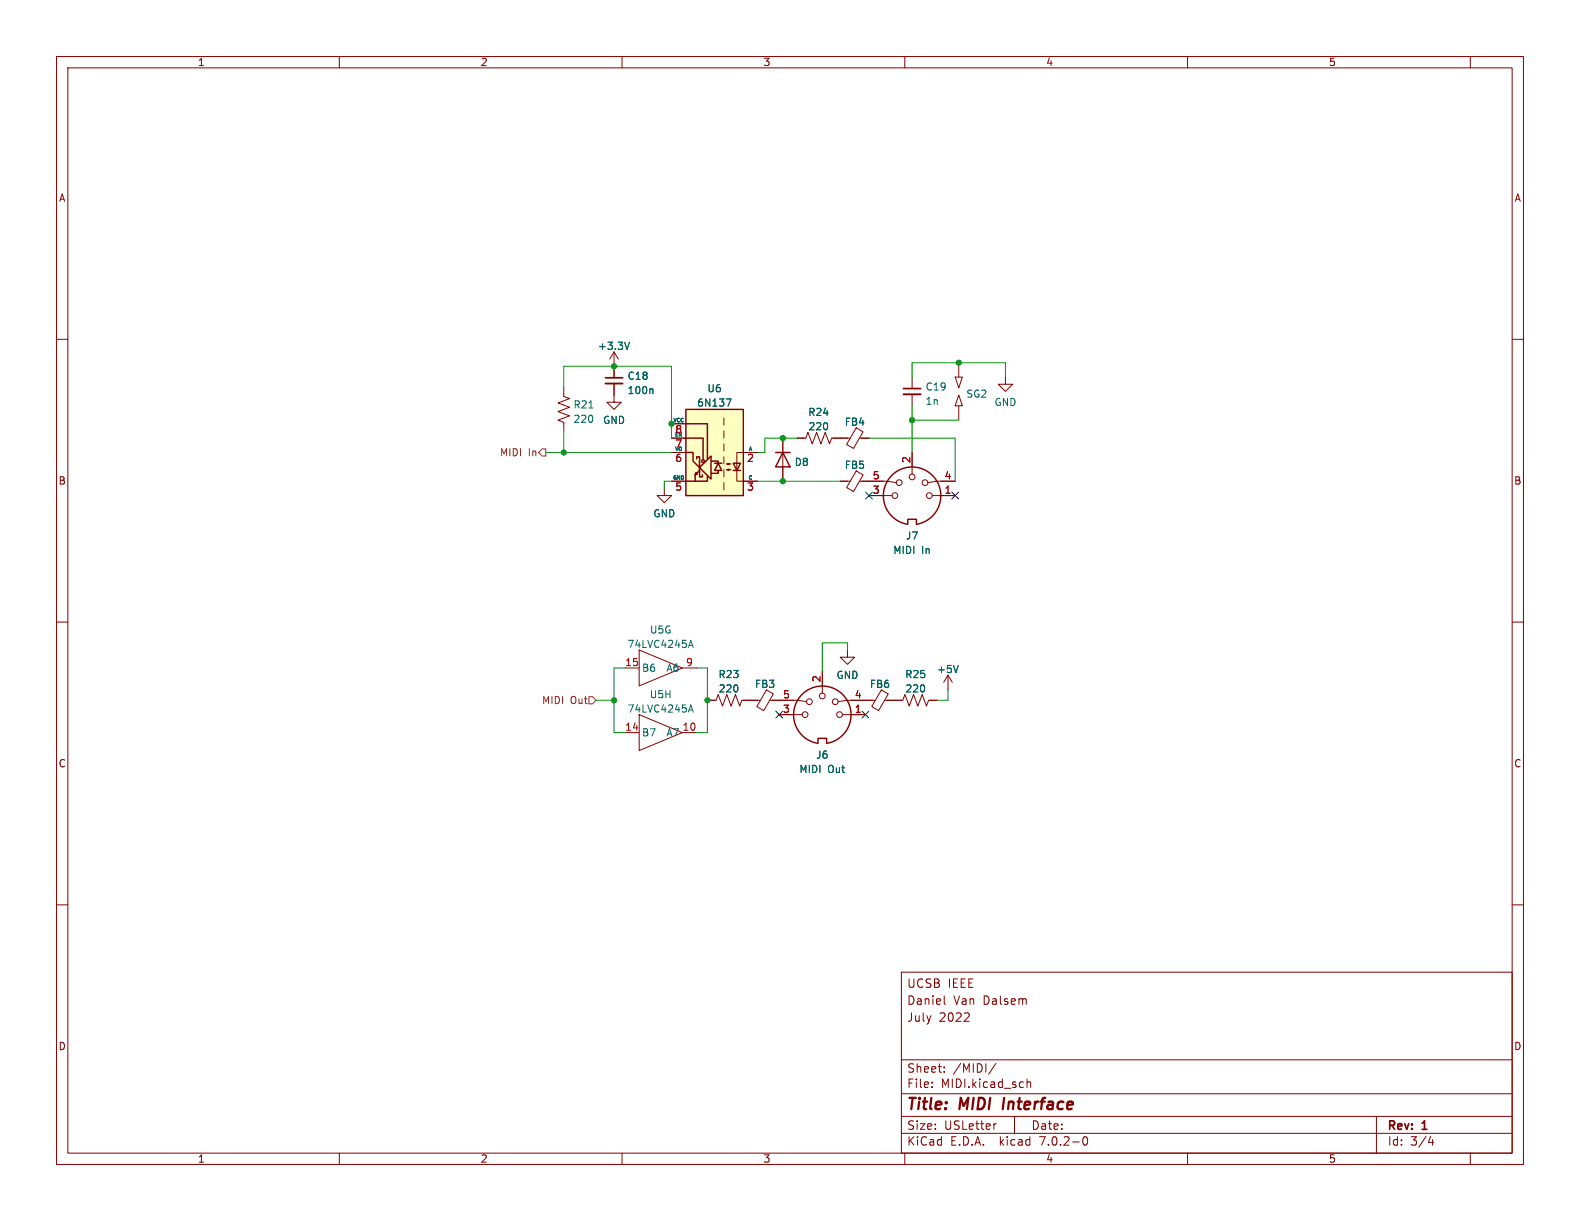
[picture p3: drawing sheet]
<svg xmlns="http://www.w3.org/2000/svg" width="279mm" height="216mm" viewBox="0 0 279 216" stroke-linecap="round" stroke-linejoin="round" font-family="sans-serif">
<g fill="none" stroke="#840000" stroke-width=".18">
<path d="M10 10h259.4v195.9h-259.4zM12 12h255.4v191.9h-255.4zM60 10v2M110 10v2M160 10v2M210 10v2M260 10v2M10 60h2M267.4 60h2M99.7 68.6v1.5l1 .4-2 .7 2 .8-2 .8 2 .7-2 .8 1 .4v1.5M108.6 67.8v3.3h1.3l-1.3 1.3-1.3-1.3h1.3M108.6 62.2l-.8 1.3"/>
<path d="M108.6 62.2v4.6M108.6 62.2l.7 1.3M118.7 77.5h2.6M118.7 74.9h2.6M128 73.9v1.3M128 76.2v1.3M128 78.5v1.3M138.4 77.5v7.6M141 77.5h1.5l.4-1 .7 2 .8-2 .8 2 .7-2 .8 2 .4-1h3.2M151.4 75.6l1.2 .8-1.7 2.9-1.2-.7zM152 77.5h1.7M161.3 66.7v2"/>
<path d="M161.3 69.7v2.1M168.9 66.7h1.3l-.7 1.9zM169.5 69.9l.7 1.9h-1.3zM169.5 64.1v2.6M169.5 71.8v2.5M177.8 66.7v1.2h1.3l-1.3 1.3-1.3-1.3h1.3M117.5 86.4v1.2h1.2l-1.2 1.3-1.3-1.3h1.3M118.7 85.1h2.6M118.7 80h2.6M128 80.8v1.2M128 83.1v1.2M128 85.3v1.3"/>
<path d="M128.5 83.1l.4-.2v.3l-.4-.1h.8M128.5 82l.4-.1v.3l-.4-.2h.8M134 80h-3.7v5.1h3.7M148.6 85.1h1.7M151.4 83.3l1.2 .7-1.7 2.9-1.2-.7zM152 85.1h5l1.5 .2M153.7 87.6h4M161.3 80v3.8M164.8 87.6h4.1M168.9 85.1h-3.3l-1.5 .2M10 110h2M110.5 118.1h2.5"/>
<path d="M113 114.9l7.6 3.2-7.6 3.2zM120.6 118.1h2.6M145.4 118.7v3.9M149.9 114.9v1.3h1.2l-1.2 1.3-1.3-1.3h1.3M167.6 119.4l-.7 1.3M167.6 119.4v2.5M167.6 119.4l.8 1.3M267.4 110h2M110.5 129.5h2.5M113 126.4l7.6 3.1-7.6 3.2zM120.6 129.5h2.6M125.1 123.8h1.5l.4-1 .8 2 .7-2 .8 2 .7-2 .8 2 .4-1h3.3"/>
<path d="M135.5 122l1.3 .7-1.7 3-1.3-.8zM136.1 123.8h5l1.5 .3M137.8 126.4h4.1M149 126.4h4M154.8 123.8h-5.1l-1.5 .3M155.9 122l1.2 .7-1.7 3-1.2-.8zM156.5 123.8h3.1l.4-1 .8 2 .7-2 .8 2 .8-2 .7 2 .4-1h1.5M10 160h2M267.4 160h2M159.4 171.9h108v32h-108zM167 176.1v1.3l.2 .2M171.3 179.2l.1 .2-.1 .3-.8 .9h.9"/>
<path d="M159.4 197.4h108M159.4 193.4h108M159.4 187.4h108M164.8 192.2v.1M164.8 191.4v.1M167 189.5v.1M167 188.7v.1M176.1 188l-1.3 2M176.2 198.7l-.3 .1M179.4 197.4v3M181.6 190.8v1.5M181.6 191.4l.2-.1 .4 .1 .1 .9"/>
<path d="M243.4 197.4v6.5M60 203.9v2M110 203.9v2M159.4 200.4h108M160 203.9v2M191.6 201.1l.2-.1a.81 .81 0 0 1 .6 .6 .81 .81 0 0 1-.3 .8l-.1 .1a.81 .81 0 0 1-.4-1.4zM210 203.9v2M252.6 202h.9M253.3 201.5v1M260 203.9v2"/>
<circle cx="158.2" cy="87.6" r=".51"/>
<circle cx="159" cy="85.3" r=".51"/>
<circle cx="161.3" cy="84.3" r=".51"/>
<circle cx="163.6" cy="85.3" r=".51"/>
<circle cx="164.3" cy="87.6" r=".51"/>
<circle cx="142.4" cy="126.4" r=".51"/>
<circle cx="143.1" cy="124.1" r=".51"/>
<circle cx="145.4" cy="123.1" r=".51"/>
<circle cx="147.7" cy="124.1" r=".51"/>
<circle cx="148.5" cy="126.4" r=".51"/>
</g>
<g fill="none" stroke="#840000" stroke-width=".25">
<path d="M121.3 72.4h10.1v15.2h-10.1zM121.3 74.9h3.8v6.4M121.3 77.5h3v3.8M121.3 80h1.3v1.5l1 1.1M123.2 81.2v-.4h.5v1M123.7 83.3v1h.5v-.4M123.7 83.2l-.8 .7 .2-.3 .2 .2-.4 .1v1.2M123.7 81.7v1.9M125.1 84.1v1h-3.8M125.7 80.6v4.1l-2-2zM125.9 81.5h1.1v.4M126.4 81.9h1.2"/>
<path d="M127 83.3v.4h-1.3M127 81.9l.6 1.3h-1.2zM129.7 81.9h1.2l-.6 1.3zM129.7 83.2h1.2M137.2 80h2.5M138.4 80l1.3 2.6h-2.5zM160.5 92.7a5.1 5.1 0 0 1-3.5-7.8 5.1 5.1 0 0 1 8.6 0 5.1 5.1 0 0 1-3.5 7.8M160.5 92.6v-.8h1.6v.8M144.7 131.4a5.1 5.1 0 0 1-3.6-7.8 5.1 5.1 0 0 1 8.6 0 5.1 5.1 0 0 1-3.5 7.8M144.7 131.3v-.7h1.5v.7"/>
<circle cx="124.3" cy="81.5" r=".25"/>
</g>
<path d="M111.3 60.5l-.4 1.3M115.3 68.8l.2 .1v.7M128.4 70.5h.9l-.6 1.3M121.7 114.5l.5-1.3 .4 1.3M121.9 114.1h.6M169.5 117.7l-.5 1.2M121.7 125.9l.5-1.3 .4 1.3M121.9 125.6h.6" fill="none" stroke="#006464" stroke-width=".18"/>
<path d="M107.1 67.8h3M159.8 69.7h3" fill="none" stroke="#840000" stroke-width=".33"/>
<path d="M107.1 66.8h3M159.8 68.7h3" fill="none" stroke="#840000" stroke-width=".3"/>
<path d="M121.3 72.4h10.1v15.2h-10.1z" fill="#ffffc2" stroke="#ffffc2" stroke-width=".18"/>
<path d="M95.9 79.4h.6v1.2h-.6l-.7-.6zM104.1 123.2h.7l.6 .6-.6 .7h-.7z" fill="none" stroke="#725600" stroke-width=".18"/>
<g fill="none" stroke="#009600" stroke-width=".18">
<path d="M99.7 68.6v-3.8h19v12.7M99.7 76.2v3.8M141 77.5h-5.7v2.5h-1.3M153.7 77.5h15.2v7.6M161.3 66.7v-2.6h16.5v2.6M161.3 71.8v8.2M161.3 74.3h8.2M96.5 80h22.2M118.7 85.1h-1.2v1.3M134 85.1h14.6M110.5 118.1h-1.9v11.4h1.9M123.2 118.1h1.9v11.4h-1.9"/>
<path d="M149.9 114.9v-1.2h-4.5v5M105.4 123.8h3.2M167.6 121.9v1.9h-1.9"/>
</g>
<path d="M153.1 87l1.2 1.2M154.3 87l-1.2 1.2M168.3 87l1.2 1.2M169.5 87l-1.2 1.2M137.2 125.8l1.2 1.2M138.4 125.8l-1.2 1.2M152.4 125.8l1.2 1.2M153.6 125.8l-1.2 1.2" fill="none" stroke="#000084" stroke-width=".18"/>
<g fill="#009600" stroke="#009600" stroke-width=".18">
<circle cx="108.6" cy="123.8" r=".46"/>
<circle cx="118.7" cy="74.9" r=".46"/>
<circle cx="99.7" cy="80" r=".46"/>
<circle cx="125.1" cy="123.8" r=".46"/>
<circle cx="108.6" cy="64.8" r=".46"/>
<circle cx="138.4" cy="77.5" r=".46"/>
<circle cx="161.3" cy="74.3" r=".46"/>
<circle cx="138.4" cy="85.1" r=".46"/>
<circle cx="169.5" cy="64.1" r=".46"/>
</g>
<g font-size="2.8" fill="#840000">
<text x="160.4" y="196.7">Title:</text>
<text x="169.8" y="196.7">MIDI</text>
<text x="178.1" y="196.7">Interface</text>
</g>
<g font-size="2.1" fill="#840000">
<text x="160.4" y="177.8">Daniel</text>
<text x="160.4" y="174.8">UCSB IEEE</text>
<text x="168.6" y="177.8">Van</text>
<text x="173.8" y="177.8">Dalsem</text>
<text x="160.4" y="180.8">July</text>
<text x="166.1" y="180.8">2022</text>
<text x="160.4" y="189.8">Sheet:</text>
<text x="168.6" y="189.8">/MIDI/</text>
<text x="160.4" y="192.5">File:</text>
<text x="166.4" y="192.5">MIDI.kicad_sch</text>
<text x="160.4" y="202.7">KiCad</text>
<text x="160.4" y="199.9">Size:</text>
<text x="167" y="199.9">USLetter</text>
<text x="168.1" y="202.7">E.D.A.</text>
<text x="176.8" y="202.7">kicad</text>
<text x="182.4" y="199.9">Date:</text>
<text x="183.9" y="202.7">7.0.2-0</text>
<text x="245.4" y="200.1">Rev:</text>
<text x="245.4" y="202.7">Id:</text>
<text x="249.4" y="202.7">3/4</text>
<text x="251.6" y="200.1">1</text>
</g>
<g font-size="1.8" fill="#840000">
<text x="35" y="11.8">1</text>
<text x="85" y="11.8">2</text>
<text x="135" y="11.8">3</text>
<text x="185" y="11.8">4</text>
<text x="235" y="11.8">5</text>
<text x="10.4" y="35.8">A</text>
<text x="267.8" y="35.8">A</text>
<text x="10.3" y="85.8">B</text>
<text x="267.7" y="85.8">B</text>
<text x="10.3" y="135.8">C</text>
<text x="267.7" y="135.8">C</text>
<text x="10.3" y="185.8">D</text>
<text x="267.7" y="185.8">D</text>
<text x="35" y="205.7">1</text>
<text x="85" y="205.7">2</text>
<text x="135" y="205.7">3</text>
<text x="185" y="205.7">4</text>
<text x="235" y="205.7">5</text>
</g>
<g font-size="1.8" fill="#006464">
<text x="105.7" y="62">+3.3V</text>
<text x="110.9" y="67.3">C18</text>
<text x="110.9" y="69.8">100n</text>
<text x="125" y="69.5">U6</text>
<text x="163.6" y="69.2">C19</text>
<text x="163.6" y="71.7">1n</text>
<text x="170.8" y="70.5">SG2</text>
<text x="175.8" y="71.9">GND</text>
<text x="101.4" y="72.4">R21</text>
<text x="101.4" y="74.9">220</text>
<text x="106.6" y="75.1">GND</text>
<text x="123.2" y="72.1">6N137</text>
<text x="142.9" y="73.7">R24</text>
<text x="142.9" y="76.2">220</text>
<text x="149.3" y="75.4">FB4</text>
<text x="140.5" y="82.5">D8</text>
<text x="149.3" y="83.1">FB5</text>
<text x="115.5" y="91.6">GND</text>
<text x="160.1" y="95.6">J7</text>
<text x="157.9" y="98.1">MIDI</text>
<text x="162.9" y="98.1">In</text>
<text x="114.9" y="112.2">U5G</text>
<text x="110.9" y="114.7">74LVC4245A</text>
<text x="113.5" y="118.9">B6</text>
<text x="117.7" y="118.9">A6</text>
<text x="165.6" y="119.2">+5V</text>
<text x="114.8" y="123.6">U5H</text>
<text x="127" y="120.1">R23</text>
<text x="127" y="122.6">220</text>
<text x="133.4" y="121.8">FB3</text>
<text x="147.9" y="120.2">GND</text>
<text x="153.8" y="121.8">FB6</text>
<text x="160" y="120.1">R25</text>
<text x="160" y="122.6">220</text>
<text x="110.9" y="126.2">74LVC4245A</text>
<text x="113.5" y="130.4">B7</text>
<text x="117.7" y="130.4">A7</text>
<text x="141.3" y="136.8">MIDI</text>
<text x="144.3" y="134.3">J6</text>
<text x="146.3" y="136.8">Out</text>
</g>
<g font-size="1.8" fill="#a90000">
<text x="119.3" y="76.8">8</text>
<text x="119.3" y="81.9">6</text>
<text x="119.3" y="79.4">7</text>
<text x="132" y="81.9">2</text>
<text x="161" y="81.9" transform="rotate(-90 161 81.9)">2</text>
<text x="119.3" y="87">5</text>
<text x="132" y="87">3</text>
<text x="154.3" y="87.4">3</text>
<text x="154.3" y="84.8">5</text>
<text x="167" y="87.4">1</text>
<text x="167" y="84.8">4</text>
<text x="110.5" y="117.9">15</text>
<text x="121.3" y="117.9">9</text>
<text x="138.4" y="123.6">5</text>
<text x="145.2" y="120.7" transform="rotate(-90 145.2 120.7)">2</text>
<text x="151.1" y="123.6">4</text>
<text x="110.5" y="129.3">14</text>
<text x="120.6" y="129.3">10</text>
<text x="138.4" y="126.1">3</text>
<text x="151.1" y="126.1">1</text>
</g>
<g font-size="1.8" fill="#725600">
<text x="88.3" y="80.8">MIDI</text>
<text x="93.3" y="80.8">In</text>
<text x="95.7" y="124.7">MIDI</text>
<text x="100.7" y="124.7">Out</text>
</g>
<g font-size=".9" fill="#006464">
<text x="119" y="74.7">VCC</text>
<text x="119.3" y="79.8">VO</text>
<text x="132.3" y="79.8">A</text>
<text x="119" y="84.8">GND</text>
<text x="132.3" y="84.8">C</text>
</g>
<text font-size=".9" fill="#a90000" x="119.3" y="77.2">EN</text>
</svg>
